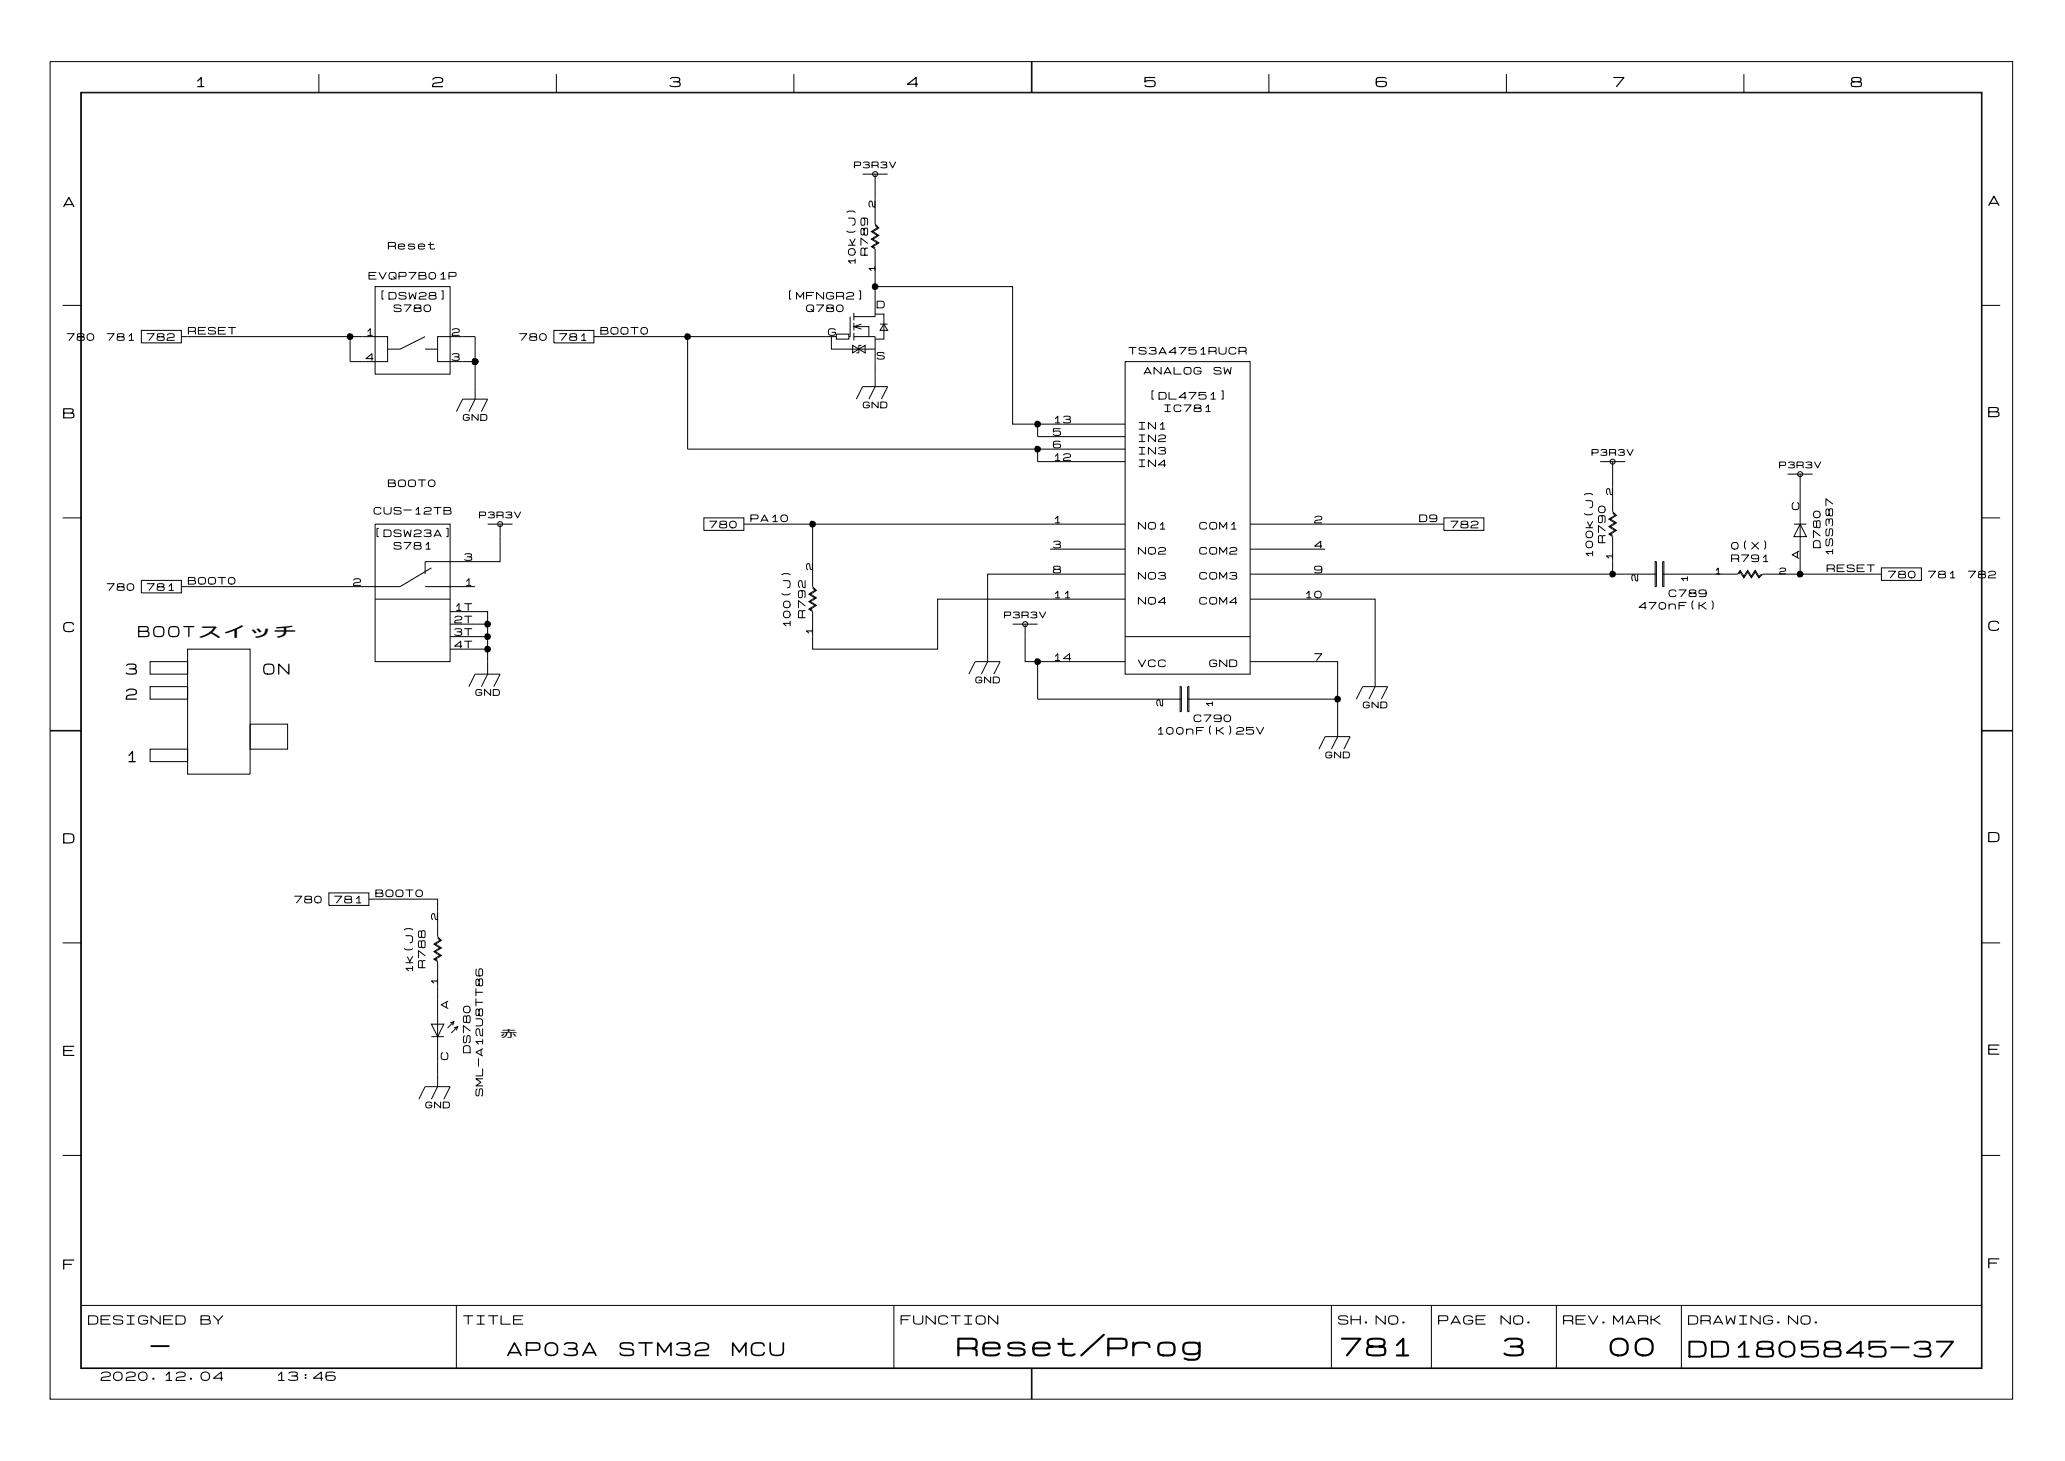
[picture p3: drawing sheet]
<svg xmlns="http://www.w3.org/2000/svg" width="297mm" height="210mm" viewBox="0 0 297 210" stroke-linecap="round" stroke-linejoin="round" font-family="sans-serif">
<g fill="none" stroke="#000" stroke-width=".14">
<path d="M7.2 8.9h282v192.1h-282zM11.6 13.3h273.2v183.3h-273.2zM11.7 13.3h273v183.2h-273zM45.8 10.6v2.7M79.9 10.6v2.7M114.1 10.6v2.7M148.2 8.9v4.4M148.3 8.9v4.4M182.3 10.6v2.7M216.4 10.6v2.7M250.6 10.6v2.7M123.9 25h3.6"/>
<path d="M125.7 32.4l.4 .3-.9 .6 .9 .5-.9 .6 .9 .5-.9 .5 .5 .4v9.7M125.7 26.8v5.4l.6 .5-.9 .6 .9 .5-.9 .6 .9 .5-.9 .5 .3 .2M125.7 25v1.8M9 43.9h2.7M20.3 47.5h5.8v1.8h-5.8zM50.3 48.4v3.6h5.4v-3.6h-29.6M53.9 41.2h10.8v12.6h-10.8zM61.1 50.2h1.8M61.1 48.4l-3.6 1.8h-1.8M65.6 59.1l.9-1.8h3.6l-.9 1.8M68.3 52h-5.4v-3.6h5.4v8.9l-.9 1.8M79.6 47.5h5.7v1.8h-5.7z"/>
<path d="M85.3 48.4h.9M98.8 48.4v16.1h62.9M119.4 48.4v1.8h6.3M120.2 48h1.8v.7h-1.8zM120.2 48.4h-34M122.1 45.5v2.9h-.1M122.5 49.6l.9 .6-.9 .5zM122.7 48.4h3M122.7 46.9h2.1v1.5M122.7 45v1M122.7 46.4v1.1M122.7 47.8v1.1"/>
<path d="M122.7 45.5h3M123 57.3l.9-1.8h3.6l-.9 1.8M123.4 50.2l.9-.6v1.1zM123.8 49.6h-.4v1.1h-.4M123.8 46.6l-1.1 .3 1.1 .4M125.7 41.2h19.8v19.7h5.4M125.7 48.4v5.4M125.7 45.1h1.3v3.6h-1.3M125.7 53.8v1.7l-.9 1.8M126.5 46.6h1M127 46.6l.5 .9h-1zM161.7 52h17.9v44.9h-17.9z"/>
<path d="M284.7 43.9h2.7M9 74.4h2.7M53.9 75.3h10.8v19.8h-10.8zM70.1 75.3h3.5M71.9 75.3v5.4h-10.8v1.8M101.1 74.4h5.8v1.8h-5.8zM106.9 75.3h.9M107.8 75.3h53.9M116.8 75.3v9M149.1 60.9v1.8h12.6M149.1 64.5v1.8h12.6M150.9 78.9h10.8"/>
<path d="M150.9 60.9h10.8M179.6 75.3h27M179.6 78.9h10.8M206.6 75.3h.8M207.4 74.4h5.8v1.8h-5.8zM229.9 66.3h3.6M231.7 73.7l.4 .3-.9 .6 .9 .5-.9 .6 .9 .5-.9 .5 .5 .4v5.4M231.7 66.3v7.2l.5 .5-.9 .6 .9 .5-.9 .6 .9 .5-.9 .5 .4 .2M256.8 68.1h3.6M257.7 75.3h1.8M258.6 75.3l.9 1.8h-1.8zM258.6 68.1v14.4"/>
<path d="M284.7 74.4h2.7M20.3 83.4h5.8v1.8h-5.8zM21.6 98.7h5.4v1.7h-5.4zM21.6 95.1h5.4v1.8h-5.4zM27 93.3h8.9v17.9h-8.9zM53.9 86.1h10.8M61.1 84.3h7.2M62 81.6l-4.5 2.7h-31.4M64.7 87.9h5.4v9l-.9 1.8M64.7 91.5h5.4M67.4 98.7l.9-1.8h3.6l-.9 1.8M70.1 89.7h-5.4"/>
<path d="M70.1 93.3h-5.4M116.8 86.6l.5 .4-.9 .5 .4 .2M116.8 85l-.6 .4 .9 .5-.9 .5 .6 .4M116.8 84.3l.5 .5-.9 .6 .9 .5-.9 .5 .4 .2M116.8 84.5l.3 .3-.3 .2M139.2 96.9l.9-1.8h3.6l-.9 1.8M141.9 93.3v1.8l-.9 1.8M145.5 89.7h3.6M147.3 89.7v5.4h14.4M149.1 95.1v5.3h20.6M161.7 86.1h-27v7.2h-17.9v-5.4l-.6-.4 .9-.5-.3-.2M161.7 82.5h-19.8v10.8"/>
<path d="M161.7 91.5h17.9M169.6 98.7h.1v3.5h-.1zM170.6 98.7h.2v3.5h-.2zM179.6 95.1h12.6v10.7l-.9 1.8M179.6 82.5h58.4M179.6 86.1h18v12.6l-.9 1.7M237.8 80.7h.2v3.6h-.2zM238.9 80.7h.2v3.6h-.2zM238.9 82.5h10.8l.3-.6 .6 .9 .5-.9 .5 .9 .6-.9 .5 .9 .4-.3M249.8 82.5l.2-.4 .6 .9 .5-.9 .5 .9 .6-.9 .5 .9 .5-.5h17.1M270.3 81.6h5.8v1.8h-5.8zM7.2 105h4.5"/>
<path d="M7.2 104.9h4.5M21.6 107.6h5.4v1.8h-5.4zM35.9 104h5.4v3.6h-5.4zM189.5 107.6l.9-1.8h3.6l-.9 1.8M192.2 100.4h-21.6M194.9 100.4l.9-1.7h3.6l-.9 1.7M284.7 104.9h4.5M284.7 105h4.5M9 135.5h2.7M47.3 128.3h5.7v1.8h-5.7zM53 129.2h9.9v1.8M62.9 134.8l.3 .3-.9 .5 .9 .6-.9 .5 .9 .6-.9 .5 .6 .4v3.6"/>
<path d="M62.9 131v3.6l.5 .5-.9 .5 .9 .6-.9 .5 .9 .6-.9 .5 .4 .2M284.7 135.5h2.7M60.2 157.9l.9-1.8h3.6l-.9 1.8M62 148.9h1.8M62 147.1h1.8l-.9 1.8zM62.9 141.8v14.3l-.9 1.8M64.7 147l.5-.2-.2 .5M65.2 147.7l.5-.2-.1 .5M65.2 146.8l-.9 .9M65.7 147.5l-.8 .9M9 166h2.7M284.7 166h2.7"/>
<path d="M11.7 187.6h273M65.6 187.6v8.9M128.4 187.6v8.9M148.2 196.5v4.5M148.3 196.5v4.5M191.3 187.6v8.9M205.7 187.6v8.9M223.6 187.6v8.9M241.6 187.6v8.9"/>
<circle cx="125.7" cy="25" r=".36"/>
<circle cx="71.9" cy="75.3" r=".36"/>
<circle cx="231.7" cy="66.3" r=".36"/>
<circle cx="258.6" cy="68.1" r=".36"/>
<circle cx="147.3" cy="89.7" r=".36"/>
</g>
<g fill="#000">
<path d="M50 47.9h.3l.4 .2 .1 .3-.1 .3-.5 .2-.2-.1-.2-.3 .1-.3zM68 51.5h.2l.5 .2 .1 .3-.2 .3-.4 .1-.3-.1-.1-.2v-.3zM98.5 47.9h.3l.4 .2 .1 .3-.1 .3-.5 .2-.2-.1-.2-.3v-.3zM125.4 40.8l.3-.1 .4 .2 .1 .3-.1 .3-.4 .2-.3-.1-.1-.3v-.3zM116.5 74.9l.2-.1 .5 .2v.3l-.1 .3-.4 .2-.3-.1-.1-.3v-.3zM148.8 60.5l.3-.1 .4 .2 .1 .3-.1 .4-.5 .1-.3-.1-.1-.2v-.3zM148.8 64.1l.3-.1 .4 .2 .1 .3-.1 .3-.5 .2-.3-.1-.1-.2v-.3zM69.8 89.3l.2-.1 .5 .2 .1 .3-.2 .3-.4 .2-.3-.1-.1-.3v-.3zM69.8 91h.2l.5 .2 .1 .3-.2 .3-.4 .2-.3-.1-.1-.3v-.3zM69.8 92.8h.2l.5 .2 .1 .3-.2 .3-.4 .2-.3-.1-.1-.3v-.3zM148.8 94.6h.3l.4 .2 .1 .3-.1 .3-.5 .1-.3-.1-.1-.2v-.3zM231.4 82.1l.3-.1 .4 .2 .1 .3-.1 .3-.5 .2-.2-.1-.2-.3v-.3z"/>
<path d="M258.3 82.1l.3-.1 .4 .2 .1 .3-.1 .3-.4 .2-.3-.1-.1-.3v-.3zM191.9 100h.3l.4 .2 .1 .2-.1 .4-.5 .1-.3-.1-.1-.2v-.3z"/>
</g>
<g font-size="3.6">
<text x="137.4" y="195.4">Reset/Prog</text>
<text x="192.5" y="195.4">781</text>
<text x="215.9" y="195.4">3</text>
<text x="231.1" y="195.4">00</text>
</g>
<g font-size="3.2">
<text x="21.6" y="195.3">-</text>
<text x="242.5" y="195.5">DD1805845-37</text>
</g>
<g font-size="2.7">
<text x="72.8" y="195.2">AP03A</text>
<text x="88.9" y="195.2">STM32</text>
<text x="105.1" y="195.2">MCU</text>
</g>
<g font-size="2.2">
<text x="19.8" y="91.8">BOOTスイッチ</text>
<text x="18" y="100.8">2</text>
<text x="18" y="97.2">3</text>
<text x="37.7" y="97.2">ON</text>
<text x="18" y="109.8">1</text>
</g>
<g font-size="2">
<text x="27.9" y="12.8">1</text>
<text x="62" y="12.8">2</text>
<text x="96.1" y="12.8">3</text>
<text x="130.2" y="12.8">4</text>
<text x="164.3" y="12.8">5</text>
<text x="197.6" y="12.8">6</text>
<text x="231.7" y="12.8">7</text>
<text x="265.8" y="12.8">8</text>
<text x="285.6" y="29.8">A</text>
<text x="9" y="30">A</text>
<text x="9" y="60.4">B</text>
<text x="285.6" y="60.2">B</text>
<text x="9" y="91.1">C</text>
<text x="285.6" y="90.9">C</text>
<text x="9" y="121.4">D</text>
<text x="285.6" y="121.3">D</text>
<text x="9" y="152">E</text>
<text x="285.6" y="151.8">E</text>
<text x="9" y="182.7">F</text>
<text x="285.6" y="182.5">F</text>
</g>
<g font-size="1.8">
<text x="12.6" y="190.6">DESIGNED</text>
<text x="28.7" y="190.6">BY</text>
<text x="66.5" y="190.6">TITLE</text>
<text x="129.3" y="190.6">FUNCTION</text>
<text x="192.2" y="190.6">SH.NO.</text>
<text x="206.6" y="190.6">PAGE</text>
<text x="215.5" y="190.6">NO.</text>
<text x="224.5" y="190.6">REV.MARK</text>
<text x="242.5" y="190.6">DRAWING.NO.</text>
<text x="14.4" y="198.6">2020.12.04</text>
<text x="39.5" y="198.6">13:46</text>
</g>
<g font-size="1.4">
<text x="52.9" y="40.4">EVQP7B01P</text>
<text x="55.7" y="36">Reset</text>
<text x="123.1" y="38.2" transform="rotate(-90 123.1 38.2)">10k(J)</text>
<text x="124.9" y="36.8" transform="rotate(-90 124.9 36.8)">R789</text>
<text x="54.3" y="43.2">[DSW28]</text>
<text x="56.5" y="45">S780</text>
<text x="112.9" y="43.2">[MFNGR2]</text>
<text x="115.8" y="45">Q780</text>
<text x="125.9" y="44.5">D</text>
<text x="9.5" y="49.2">780</text>
<text x="15.3" y="49.2">781</text>
<text x="21" y="49.2">782</text>
<text x="27" y="48.3">RESET</text>
<text x="52.5" y="48.4">1</text>
<text x="52.5" y="52">4</text>
<text x="64.8" y="52">3</text>
<text x="64.8" y="48.4">2</text>
<text x="74.5" y="49.2">780</text>
<text x="80.3" y="49.2">781</text>
<text x="86.2" y="48.3">BOOT0</text>
<text x="118.9" y="48.4">G</text>
<text x="125.9" y="51.8">S</text>
<text x="162.1" y="51.1">TS3A4751RUCR</text>
<text x="164.3" y="54">ANALOG</text>
<text x="165" y="57.6">[DL4751]</text>
<text x="167.1" y="59.4">IC781</text>
<text x="174.3" y="54">SW</text>
<text x="151.2" y="64.6">6</text>
<text x="151.2" y="62.8">5</text>
<text x="151.2" y="61">13</text>
<text x="163.4" y="61.9">IN1</text>
<text x="163.4" y="63.7">IN2</text>
<text x="163.4" y="65.5">IN3</text>
<text x="55.7" y="70.2">BOOT0</text>
<text x="151.2" y="66.4">12</text>
<text x="163.4" y="67.3">IN4</text>
<text x="53.6" y="74.1">CUS-12TB</text>
<text x="53.6" y="77.3">[DSW23A]</text>
<text x="101.8" y="76.1">780</text>
<text x="107.8" y="75.2">PA10</text>
<text x="151.2" y="75.4">1</text>
<text x="163.4" y="76.3">NO1</text>
<text x="172.2" y="76.3">COM1</text>
<text x="188.8" y="75.4">2</text>
<text x="203.9" y="75.2">D9</text>
<text x="208.3" y="76.1">782</text>
<text x="258.7" y="73.3" transform="rotate(-90 258.7 73.3)">C</text>
<text x="56.5" y="79.1">S781</text>
<text x="66.6" y="80.8">3</text>
<text x="151.2" y="79">3</text>
<text x="151.2" y="82.6">8</text>
<text x="163.4" y="79.9">NO2</text>
<text x="163.4" y="83.5">NO3</text>
<text x="172.2" y="79.9">COM2</text>
<text x="172.2" y="83.5">COM3</text>
<text x="188.8" y="79">4</text>
<text x="188.8" y="82.6">9</text>
<text x="229.1" y="80.2" transform="rotate(-90 229.1 80.2)">100k(J)</text>
<text x="230.9" y="78.1" transform="rotate(-90 230.9 78.1)">R790</text>
<text x="248.7" y="80.9">R791</text>
<text x="248.7" y="79.1">0(X)</text>
<text x="258.7" y="80.3" transform="rotate(-90 258.7 80.3)">A</text>
<text x="261.8" y="78.8" transform="rotate(-90 261.8 78.8)">D780</text>
<text x="262.4" y="82.4">RESET</text>
<text x="263.6" y="80" transform="rotate(-90 263.6 80)">1SS387</text>
<text x="271.2" y="83.3">780</text>
<text x="276.9" y="83.3">781</text>
<text x="282.7" y="83.3">782</text>
<text x="15.3" y="85.1">780</text>
<text x="21" y="85.1">781</text>
<text x="27" y="84.2">BOOT0</text>
<text x="50.7" y="84.4">2</text>
<text x="65.2" y="87.9">1T</text>
<text x="65.2" y="89.7">2T</text>
<text x="66.6" y="84.4">1</text>
<text x="115.9" y="88.9" transform="rotate(-90 115.9 88.9)">R792</text>
<text x="151.2" y="86.1">11</text>
<text x="163.4" y="87">NO4</text>
<text x="172.2" y="87">COM4</text>
<text x="187.3" y="86.1">10</text>
<text x="235.4" y="87.8">470nF(K)</text>
<text x="239.7" y="86">C789</text>
<text x="65.2" y="91.5">3T</text>
<text x="65.2" y="93.3">4T</text>
<text x="113.8" y="90.3" transform="rotate(-90 113.8 90.3)">100(J)</text>
<text x="151.2" y="95.1">14</text>
<text x="188.8" y="95.1">7</text>
<text x="163.4" y="96">VCC</text>
<text x="173.7" y="96">GND</text>
<text x="166.1" y="105.7">100nF(K)25V</text>
<text x="171.4" y="103.9">C790</text>
<text x="42.2" y="130">780</text>
<text x="48" y="130">781</text>
<text x="53.9" y="129.1">BOOT0</text>
<text x="59.5" y="139.9" transform="rotate(-90 59.5 139.9)">1k(J)</text>
<text x="61.3" y="139.1" transform="rotate(-90 61.3 139.1)">R788</text>
<text x="64.6" y="145" transform="rotate(-90 64.6 145)">A</text>
<text x="71.9" y="148.9">赤</text>
<text x="64.6" y="152.3" transform="rotate(-90 64.6 152.3)">C</text>
<text x="67.8" y="151.4" transform="rotate(-90 67.8 151.4)">DS780</text>
<text x="69.6" y="157.6" transform="rotate(-90 69.6 157.6)">SML-A12U8TT86</text>
</g>
<g font-size="1.3">
<text x="122.7" y="24.3">P3R3V</text>
<text x="125.9" y="29.9" transform="rotate(-90 125.9 29.9)">2</text>
<text x="125.9" y="39.2" transform="rotate(-90 125.9 39.2)">1</text>
<text x="123.9" y="58.8">GND</text>
<text x="66.5" y="60.6">GND</text>
<text x="228.6" y="65.6">P3R3V</text>
<text x="231.9" y="71.2" transform="rotate(-90 231.9 71.2)">2</text>
<text x="255.6" y="67.4">P3R3V</text>
<text x="68.8" y="74.6">P3R3V</text>
<text x="116.9" y="81.9" transform="rotate(-90 116.9 81.9)">2</text>
<text x="231.9" y="80.5" transform="rotate(-90 231.9 80.5)">1</text>
<text x="235.5" y="83.6" transform="rotate(-90 235.5 83.6)">2</text>
<text x="242.7" y="83.7" transform="rotate(-90 242.7 83.7)">1</text>
<text x="246.2" y="82.7">1</text>
<text x="255.6" y="82.7">2</text>
<text x="144.2" y="89">P3R3V</text>
<text x="116.9" y="91.3" transform="rotate(-90 116.9 91.3)">1</text>
<text x="68.3" y="100.1">GND</text>
<text x="140.1" y="98.3">GND</text>
<text x="167.3" y="101.5" transform="rotate(-90 167.3 101.5)">2</text>
<text x="174.4" y="101.7" transform="rotate(-90 174.4 101.7)">1</text>
<text x="195.8" y="101.9">GND</text>
<text x="190.4" y="109.1">GND</text>
<text x="63.1" y="132.2" transform="rotate(-90 63.1 132.2)">2</text>
<text x="63.1" y="141.6" transform="rotate(-90 63.1 141.6)">1</text>
<text x="61.1" y="159.4">GND</text>
</g>
</svg>
